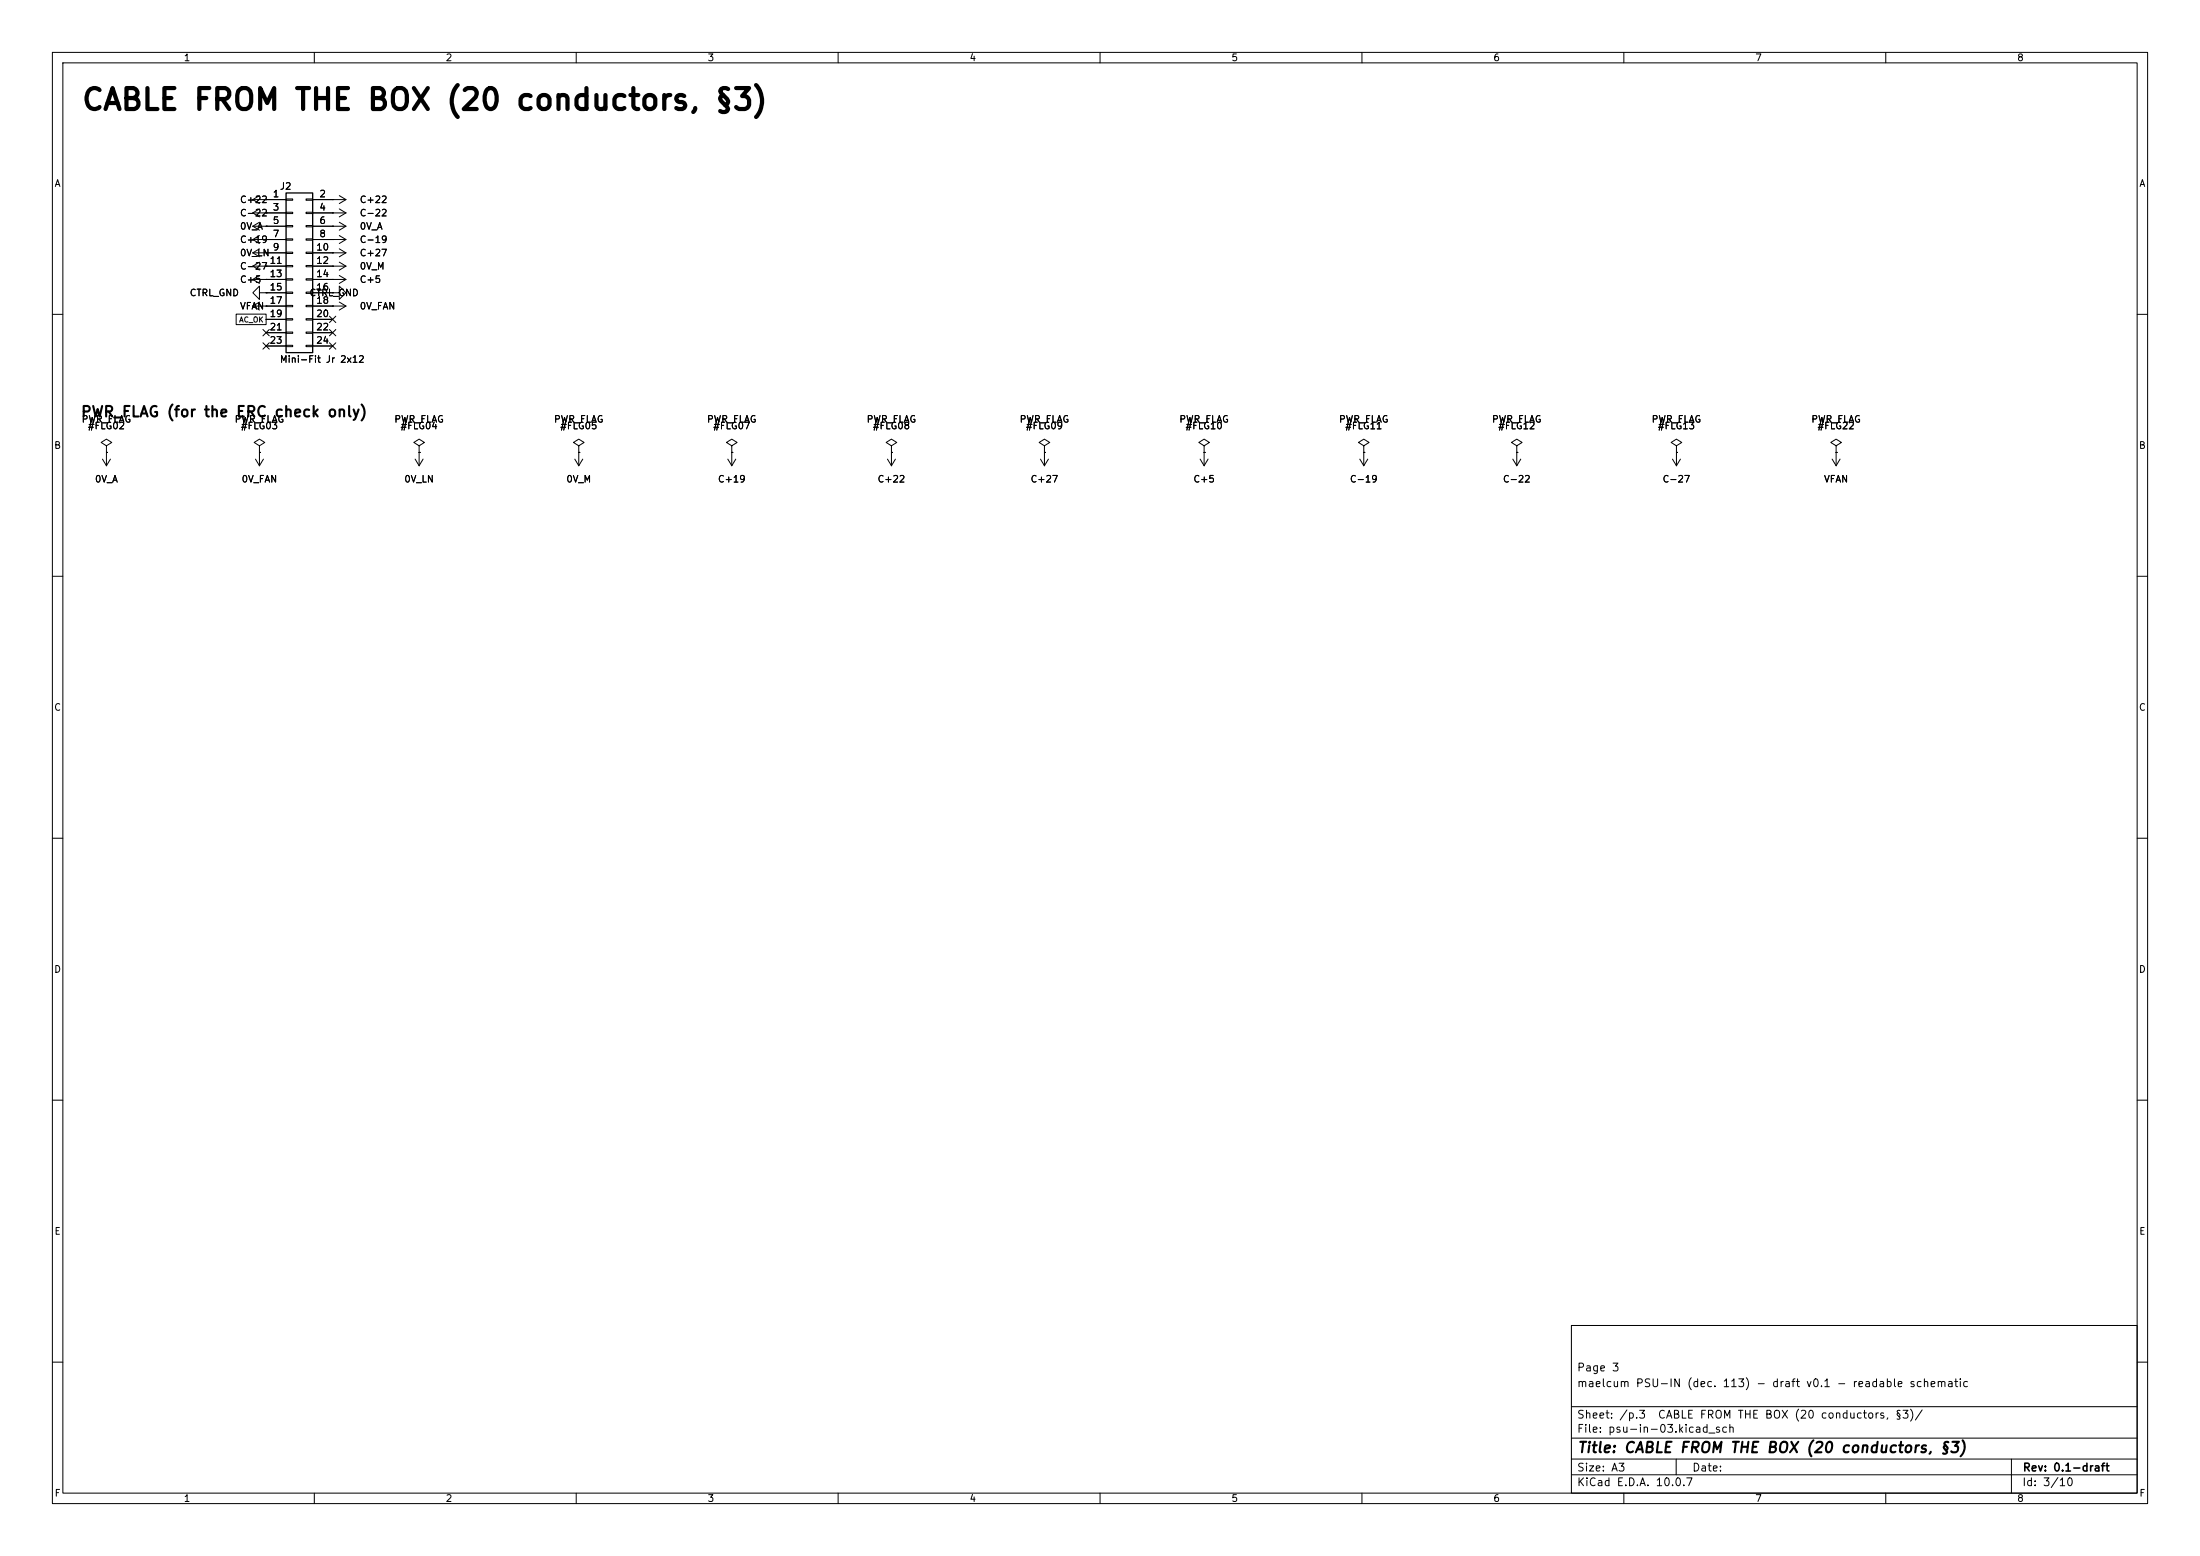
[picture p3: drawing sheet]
<svg xmlns="http://www.w3.org/2000/svg" width="420mm" height="297mm" viewBox="0 0 420 297" stroke-linecap="round" stroke-linejoin="round" font-family="sans-serif">
<g fill="none" stroke="#000" stroke-width=".19">
<path d="M10 10h400v277h-400zM12 12h396v273h-396zM60 10v2M110 10v2M160 10v2M210 10v2M260 10v2M310 10v2M360 10v2M48.3 38.1h6.3M48.3 38.1l1.2 .8M49.5 37.3l-1.2 .8"/>
<path d="M49.5 39.9l-1.2 .7M50.8 38.1h.1M54.6 38h1.3v.2h-1.3zM58.4 38h1.3v.2h-1.3zM59.7 38.1h6.3M63.5 38.1h.1M64.8 39.9l1.2 .7M64.8 37.3l1.2 .8M66 38.1l-1.2 .8M45.1 60h5.7v2h-5.7zM48.3 48.3l1.2 .7M48.3 48.3h6.3"/>
<path d="M48.3 40.6h6.3M48.3 43.2h6.3M48.3 45.7h6.3M48.3 50.8h6.3M48.3 53.3h6.3M48.3 58.4h6.3M48.3 40.6l1.2 .8M48.3 43.2l1.2 .7M48.3 58.4l1.2 .8M48.3 53.3l1.2 .8M48.3 50.8l1.2 .8M48.3 45.7l1.2 .8"/>
<path d="M49.5 55.9v-1.3l-1.2 1.3 1.2 1.3v-1.3h1.3M49.5 47.5l-1.2 .8M49.5 42.4l-1.2 .8M49.5 57.7l-1.2 .7M49.5 52.6l-1.2 .7M49.5 50l-1.2 .8M49.5 45l-1.2 .7M50.8 48.3h.1M50.8 55.9h.1M50.8 40.6h.1M50.8 43.2h.1M50.8 58.4h.1"/>
<path d="M50.8 53.3h.1M50.8 50.8h.1M50.8 45.7h.1M50.8 55.9h3.8M54.6 40.5h1.3v.3h-1.3zM54.6 43.1h1.3v.2h-1.3zM54.6 45.6h1.3v.2h-1.3zM54.6 48.1h1.3v.3h-1.3zM54.6 50.7h1.3v.2h-1.3zM54.6 53.2h1.3v.3h-1.3zM54.6 55.8h1.3v.2h-1.3zM54.6 58.3h1.3v.2h-1.3z"/>
<path d="M58.4 40.5h1.3v.3h-1.3zM58.4 43.1h1.3v.2h-1.3zM58.4 45.6h1.3v.2h-1.3zM58.4 48.1h1.3v.3h-1.3zM58.4 50.7h1.3v.2h-1.3zM58.4 53.2h1.3v.3h-1.3zM58.4 55.8h1.3v.2h-1.3zM58.4 58.3h1.3v.2h-1.3zM59.7 48.3h6.3M59.7 40.6h6.3M59.7 43.2h6.3M59.7 45.7h6.3"/>
<path d="M59.7 50.8h6.3M59.7 53.3h6.3M59.7 55.9h3.8M59.7 58.4h6.3M63.5 55.9h1.3v-1.3l1.2 1.3-1.2 1.3v-1.3M63.5 55.9h.1M63.5 45.7h.1M63.5 50.8h.1M63.5 48.3h.1M63.5 53.3h.1M63.5 58.4h.1M63.5 43.2h.1"/>
<path d="M63.5 40.6h.1M64.8 45l1.2 .7M64.8 50l1.2 .8M64.8 47.5l1.2 .8M64.8 52.6l1.2 .7M64.8 57.7l1.2 .7M64.8 42.4l1.2 .8M66 45.7l-1.2 .8M66 50.8l-1.2 .8M66 48.3l-1.2 .7M66 53.3l-1.2 .8M66 58.4l-1.2 .8"/>
<path d="M66 43.2l-1.2 .7M66 40.6l-1.2 .8M10 60h2M50.2 65.4l1.2 1.2M50.2 62.9l1.2 1.2M50.8 61h3.8M50.8 63.5h3.8M50.8 66h3.8M51.4 65.4l-1.2 1.2M51.4 62.9l-1.2 1.2M54.6 60.8h1.3v.3h-1.3zM54.6 63.4h1.3v.2h-1.3z"/>
<path d="M54.6 65.9h1.3v.3h-1.3zM58.4 60.8h1.3v.3h-1.3zM58.4 63.4h1.3v.2h-1.3zM58.4 65.9h1.3v.3h-1.3zM59.7 61h3.8M59.7 63.5h3.8M59.7 66h3.8M62.9 60.4l1.2 1.2M62.9 65.4l1.2 1.2M62.9 62.9l1.2 1.2M64.1 60.4l-1.2 1.2M64.1 65.4l-1.2 1.2"/>
<path d="M64.1 62.9l-1.2 1.2M408 60h2M19.6 87.6l.7 1.3M20.3 85.1l1-.6-1-.7-1 .7 1 .6v1.3M20.3 86.4h.1M20.3 86.4v2.5M21.1 87.6l-.8 1.3M48.8 87.6l.7 1.3M49.5 85.1l1-.6-1-.7-1 .7 1 .6v1.3M49.5 86.4h.1M49.5 86.4v2.5M50.3 87.6l-.8 1.3"/>
<path d="M79.2 87.6l.8 1.3M80 86.4h.1M80 85.1l1-.6-1-.7-1 .7 1 .6v1.3M80 86.4v2.5M80.8 87.6l-.8 1.3M109.7 87.6l.8 1.3M110.5 85.1l1-.6-1-.7-1 .7 1 .6v1.3M110.5 86.4h.1M110.5 86.4v2.5M111.3 87.6l-.8 1.3M138.9 87.6l.8 1.3M139.7 85.1l1-.6-1-.7-1 .7 1 .6v1.3"/>
<path d="M139.7 86.4h.1M139.7 86.4v2.5M140.5 87.6l-.8 1.3M169.4 87.6l.8 1.3M170.2 86.4h.1M170.2 85.1l1-.6-1-.7-1 .7 1 .6v1.3M170.2 86.4v2.5M170.9 87.6l-.7 1.3M198.6 87.6l.8 1.3M199.4 85.1l1-.6-1-.7-1 .7 1 .6v1.3M199.4 86.4h.1M199.4 86.4v2.5"/>
<path d="M200.2 87.6l-.8 1.3M229.1 87.6l.8 1.3M229.9 85.1l1-.6-1-.7-1 .7 1 .6v1.3M229.9 86.4h.1M229.9 86.4v2.5M230.6 87.6l-.7 1.3M259.6 87.6l.7 1.3M260.3 86.4h.1M260.3 85.1l1.1-.6-1.1-.7-1 .7 1 .6v1.3M260.3 86.4v2.5M261.1 87.6l-.8 1.3M288.8 87.6l.8 1.3"/>
<path d="M289.6 85.1l1-.6-1-.7-1.1 .7 1.1 .6v1.3M289.6 86.4h.1M289.6 86.4v2.5M290.3 87.6l-.7 1.3M319.3 87.6l.7 1.3M320 86.4h.1M320 85.1l1.1-.6-1.1-.7-1 .7 1 .6v1.3M320 86.4v2.5M320.8 87.6l-.8 1.3M349.8 87.6l.7 1.3M350.5 86.4h.1M350.5 85.1l1-.6-1-.7-1 .7 1 .6v1.3"/>
<path d="M350.5 86.4v2.5M351.3 87.6l-.8 1.3M10 110h2M408 110h2M10 160h2M408 160h2M10 210h2M408 210h2M300 253h108v32h-108zM10 260h2M300 278.5h108M300 274.5h108"/>
<path d="M300 268.5h108M320 278.5v3M384 278.5v6.5M408 260h2M60 285v2M110 285v2M160 285v2M210 285v2M260 285v2M300 281.5h108M310 285v2M360 285v2"/>
</g>
<path d="M54.6 36.8h5.1v30.5h-5.1z" fill="none" stroke="#000" stroke-width=".25"/>
<text font-size="4" x="15.4" y="22">CABLE FROM THE BOX (20 conductors, §3)</text>
<g font-size="2">
<text x="15.3" y="80.1">PWR_FLAG (for the ERC check only)</text>
<text x="301" y="277.8">Title: CABLE FROM THE BOX (20 conductors, §3)</text>
</g>
<g font-size="1.5">
<text x="300.9" y="262.1">Page 3</text>
<text x="300.9" y="265.1">maelcum PSU-IN (dec. 113) - draft v0.1 - readable schematic</text>
<text x="300.9" y="273.8">File: psu-in-03.kicad_sch</text>
<text x="300.9" y="271.1">Sheet: /p.3</text>
<text x="316.4" y="271.1">CABLE FROM THE BOX (20 conductors, §3)/</text>
<text x="300.9" y="281.2">Size: A3</text>
<text x="322.9" y="281.2">Date:</text>
<text x="386" y="281.2">Rev: 0.1-draft</text>
<text x="300.9" y="284">KiCad E.D.A. 10.0.7</text>
<text x="385.9" y="284">Id: 3/10</text>
</g>
<g font-size="1.3">
<text x="35" y="12">1</text>
<text x="85" y="12">2</text>
<text x="135" y="12">3</text>
<text x="185" y="12">4</text>
<text x="235" y="12">5</text>
<text x="285" y="12">6</text>
<text x="335" y="12">7</text>
<text x="385" y="12">8</text>
<text x="10.3" y="36">A</text>
<text x="408.3" y="36">A</text>
<text x="45.7" y="39.1">C+22</text>
<text x="45.7" y="41.6">C-22</text>
<text x="52" y="38">1</text>
<text x="52" y="40.5">3</text>
<text x="53.3" y="36.5">J2</text>
<text x="60.9" y="38">2</text>
<text x="60.9" y="40.5">4</text>
<text x="68.6" y="41.6">C-22</text>
<text x="68.6" y="39.1">C+22</text>
<text x="45.7" y="44.1">0V_A</text>
<text x="45.7" y="46.7">C+19</text>
<text x="52" y="43">5</text>
<text x="52" y="45.6">7</text>
<text x="60.9" y="43">6</text>
<text x="60.9" y="45.6">8</text>
<text x="68.6" y="46.7">C-19</text>
<text x="68.6" y="44.1">0V_A</text>
<text x="45.7" y="49.2">0V_LN</text>
<text x="45.7" y="51.8">C-27</text>
<text x="51.4" y="50.7">11</text>
<text x="51.4" y="53.2">13</text>
<text x="52" y="48.1">9</text>
<text x="60.3" y="48.1">10</text>
<text x="60.3" y="50.7">12</text>
<text x="60.3" y="53.2">14</text>
<text x="68.6" y="51.8">0V_M</text>
<text x="68.6" y="49.2">C+27</text>
<text x="36.1" y="56.8">CTRL_GND</text>
<text x="45.7" y="59.4">VFAN</text>
<text x="45.7" y="54.3">C+5</text>
<text x="51.4" y="55.7">15</text>
<text x="51.4" y="58.3">17</text>
<text x="59" y="56.8">CTRL_GND</text>
<text x="60.3" y="55.7">16</text>
<text x="60.3" y="58.3">18</text>
<text x="68.6" y="54.3">C+5</text>
<text x="68.6" y="59.4">0V_FAN</text>
<text x="51.4" y="60.8">19</text>
<text x="51.4" y="63.4">21</text>
<text x="51.4" y="65.9">23</text>
<text x="60.3" y="60.8">20</text>
<text x="60.3" y="63.4">22</text>
<text x="60.3" y="65.9">24</text>
<text x="53.3" y="69.5">Mini-Fit Jr 2x12</text>
<text x="15.5" y="81">PWR_FLAG</text>
<text x="16.7" y="82.2">#FLG02</text>
<text x="44.7" y="81">PWR_FLAG</text>
<text x="45.9" y="82.2">#FLG03</text>
<text x="75.2" y="81">PWR_FLAG</text>
<text x="76.3" y="82.2">#FLG04</text>
<text x="105.6" y="81">PWR_FLAG</text>
<text x="106.8" y="82.2">#FLG05</text>
<text x="134.9" y="81">PWR_FLAG</text>
<text x="136" y="82.2">#FLG07</text>
<text x="165.3" y="81">PWR_FLAG</text>
<text x="166.5" y="82.2">#FLG08</text>
<text x="194.5" y="81">PWR_FLAG</text>
<text x="195.7" y="82.2">#FLG09</text>
<text x="225" y="81">PWR_FLAG</text>
<text x="226.2" y="82.2">#FLG10</text>
<text x="255.5" y="81">PWR_FLAG</text>
<text x="256.7" y="82.2">#FLG11</text>
<text x="284.7" y="81">PWR_FLAG</text>
<text x="285.9" y="82.2">#FLG12</text>
<text x="315.2" y="81">PWR_FLAG</text>
<text x="316.4" y="82.2">#FLG13</text>
<text x="345.7" y="81">PWR_FLAG</text>
<text x="346.9" y="82.2">#FLG22</text>
<text x="10.2" y="86">B</text>
<text x="408.2" y="86">B</text>
<text x="18" y="92.4">0V_A</text>
<text x="46" y="92.4">0V_FAN</text>
<text x="77.1" y="92.4">0V_LN</text>
<text x="108" y="92.4">0V_M</text>
<text x="136.9" y="92.4">C+19</text>
<text x="167.4" y="92.4">C+22</text>
<text x="196.6" y="92.4">C+27</text>
<text x="227.7" y="92.4">C+5</text>
<text x="257.6" y="92.4">C-19</text>
<text x="286.8" y="92.4">C-22</text>
<text x="317.3" y="92.4">C-27</text>
<text x="348.1" y="92.4">VFAN</text>
<text x="10.2" y="136">C</text>
<text x="408.2" y="136">C</text>
<text x="10.2" y="186">D</text>
<text x="408.2" y="186">D</text>
<text x="10.3" y="236">E</text>
<text x="408.3" y="236">E</text>
<text x="10.3" y="286">F</text>
<text x="35" y="287">1</text>
<text x="85" y="287">2</text>
<text x="135" y="287">3</text>
<text x="185" y="287">4</text>
<text x="235" y="287">5</text>
<text x="285" y="287">6</text>
<text x="335" y="287">7</text>
<text x="385" y="287">8</text>
<text x="408.3" y="286">F</text>
</g>
<text font-size="1" x="45.6" y="61.8">AC_OK</text>
</svg>
